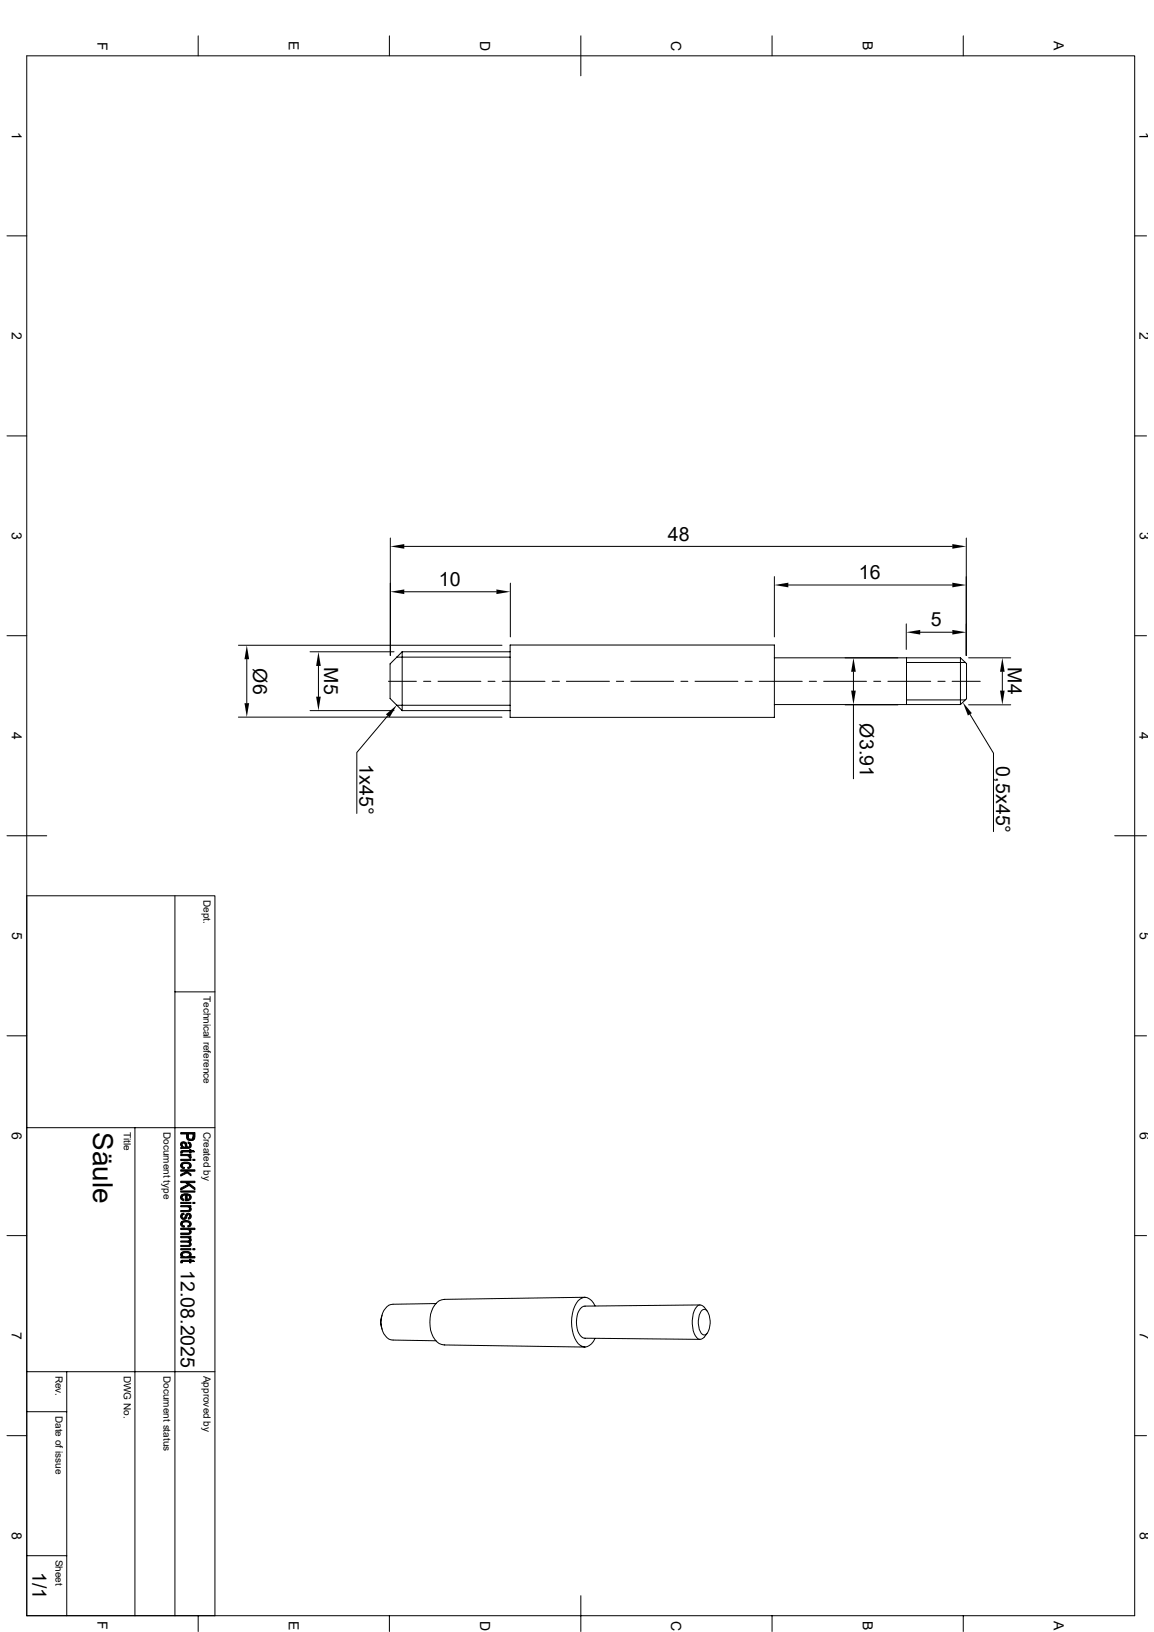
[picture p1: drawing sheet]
<svg xmlns="http://www.w3.org/2000/svg" width="210mm" height="297mm" viewBox="0 0 210 297" stroke-linecap="round" stroke-linejoin="round" font-family="sans-serif">
<g fill="none" stroke="#000" stroke-width=".18">
<path d="M4.9 10.2h201.6v283.8h-201.6zM36.1 6.5v3.7M70.9 6.5v3.7M105.7 6.5v7.3M140.5 6.5v3.7M175.3 6.5v3.7M1.3 42.9h3.6M206.5 42.9h2.2M1.3 79.3h3.6M206.5 79.3h2.2M71 97.9v21.4M73.6 99.4h99.7"/>
<path d="M175.9 97.9v21.4M1.3 115.7h3.6M43.4 117.4h48M44.9 120v8M56.4 118.6h15.3M72.2 119.6h20.6M73.2 118.6l-2.2 2.2v6.3l2.2 2.2M73.2 118.6v10.7M73.2 118.6h19.6M73.6 107.7h16.7M92.8 117.4h48.1v13.2h-48.1zM92.9 106.1v9.8"/>
<path d="M140.9 104.9v11M140.9 119.7h33.9l1.1 1.1v6.4l-1.1 1M143.5 106.5h29.8M153.8 119.7h9.6M164.9 113.5v4.7M165 119.7v8.5M167.5 115.1h5.8M174.8 119.7v8.5M176.3 119.7h7.6M206.5 115.7h2.2M43.4 130.5h48M56.4 129.3h15.3"/>
<path d="M58 121.2v5.6M70.6 130.3l-5.7 6.6v11.1M70.7 124h5.1M72.2 128.4h20.6M73.2 129.3h19.6M77.1 124h1.3M79.7 124h7.8M88.8 124h1.3M91.4 124h7.8M100.5 124h1.3M103.1 124h7.8M112.2 124h1.3"/>
<path d="M114.8 124h7.8M123.9 124h1.3M126.5 124h7.8M135.6 124h1.3M138.2 124h7.8M140.9 128.2h33.9M147.3 124h1.3M149.9 124h7.8M153.8 128.3h9.6M155.3 122.3v3.4M155.3 128.3v13.4M159 124h1.3"/>
<path d="M161.6 124h7.8M165 120.6h10.6M165 127.4h10.6M170.7 124h1.3M173.3 124h5.1M176.3 128.3h7.6M176.5 130l4.3 7.1v14.2M182.4 122.3v3.4M1.3 152.1h7.2M202.9 152.1h5.8M4.9 163h34.2v131M31.8 163v131"/>
<path d="M1.3 188.5h3.6M31.8 180.5h7.3M206.5 188.5h2.2M4.9 205.2h34.2M24.6 205.2v88.8M1.3 224.9h3.6M69.6 239.3l-.3 1.3 .3 1.3M79.3 237.2l-7.8 .2a2.35 2.35 0 0 0-2 2.1 4 4 0 0 0 1.3 4.2l.7 .2 7.8 .1M106.5 236.1l-25.6 .4a2.96 2.96 0 0 0-2.5 2.7 5.2 5.2 0 0 0 1.5 5.3l1 .3 25.6 .4M108.3 237.7a2.03 2.03 0 0 0-2.3-1.5 3.5 3.5 0 0 0-1.8 2.9 6.9 6.9 0 0 0 1 5.5 1.62 1.62 0 0 0 2.8-.5l.3-.5M127.4 237.5l-20.9 .2a2.11 2.11 0 0 0-1.6 2.3 3.3 3.3 0 0 0 1.3 3.5l21.2 .3M127.8 238.4a.69 .69 0 0 1 1.1 .6 3.8 3.8 0 0 1-.4 3.8 .7 .7 0 0 1-1.1-.5 3.8 3.8 0 0 1 .4-3.9z"/>
<path d="M128.7 238.6a1.64 1.64 0 0 0-1.4-1.1 2.34 2.34 0 0 0-1.2 2.2 4.3 4.3 0 0 0 .9 4 .95 .95 0 0 0 1.2-.4l.5-.6M206.5 224.9h2.2M4.9 256.9h7.2M4.9 249.6h34.2M12.1 249.6v44.4M1.3 261.3h3.6M206.5 261.3h2.2M4.9 283.1h7.2M36.1 294v2.9M70.9 294v2.9M105.7 290.4v6.5M140.5 294v2.9"/>
<path d="M175.3 294v2.9"/>
</g>
<g fill="#000" stroke="#000" stroke-width=".18">
<path d="M32.9 216.7h2.6v.3h-2.6z" fill-rule="evenodd"/>
<path d="M33.1 208.3v.5z" fill-rule="evenodd"/>
<path d="M33 209.5l.2-.1v.4l-.3 .1z" fill-rule="evenodd"/>
<path d="M33 217.5l.1-.1v.7l.4 .2-.1 .2a.6 .6 0 0 1-.5-.3 .6 .6 0 0 1 .1-.7z" fill-rule="evenodd"/>
<path d="M33.1 211.7v.4l.2 .3 .3 .1-.1 .2a.55 .55 0 0 1-.6-.3 .55 .55 0 0 1 .2-.7z" fill-rule="evenodd"/>
<path d="M32.9 208a.71 .71 0 0 1 1 0l-.1 .7a.45 .45 0 0 0-.1-.5 .45 .45 0 0 0-.5-.1l-.1 .6-.2-.2z" fill-rule="evenodd"/>
<path d="M32.9 216.2l1.3-.6 .2 .1-1.5 .9z" fill-rule="evenodd"/>
<path d="M34.5 219.6v.4z" fill-rule="evenodd"/>
<path d="M34.2 207.8l.3 .1v.5v-.2l-.3-.1z" fill-rule="evenodd"/>
<path d="M34.2 212.4l.3-.1v-.2v.5l-.3 .1z" fill-rule="evenodd"/>
<path d="M33.1 217.4l.4-.1 1 .1v.5l-.1-.3-.4-.1v1h-.3v-1l-.4 .1-.2 .3z" fill-rule="evenodd"/>
<path d="M32.9 211h1.9v.2h-1.9z" fill-rule="evenodd"/>
<path d="M32.9 213.7l1.1-.6 .8 .6v.3l-.7-.6-1.2 .6z" fill-rule="evenodd"/>
<path d="M32.9 218.8h1.9v.2h-1.9z" fill-rule="evenodd"/>
<path d="M32.9 210.1h1.9v.2h-.3v.3l-.1-.2-.4-.1h-1.1z" fill-rule="evenodd"/>
<path d="M32.9 219.4h1.9v.2h-.3v.2l-.4-.2h-1.2z" fill-rule="evenodd"/>
<path d="M33.1 208.5l.3 .2h.4l.1-.7 .1 .2a.37 .37 0 0 0 0 .4 .37 .37 0 0 0 .5 .1v-.8a.58 .58 0 0 1 .3 .8 .58 .58 0 0 1-.7 .3h-1.2v-.2h.2z" fill-rule="evenodd"/>
<path d="M34.5 210.3l.3 .2-.1 .3-.3-.1z" fill-rule="evenodd"/>
<path d="M33.1 211.7l.6-.2a.8 .8 0 0 1 1.1 .7l-.3 .4v-.5a.96 .96 0 0 0-1.3-.2l-.1 .2z" fill-rule="evenodd"/>
<path d="M34 217.5v.8h.2l.3-.3v-.6a.63 .63 0 0 1 .2 .8 .63 .63 0 0 1-.7 .3z" fill-rule="evenodd"/>
<path d="M34.2 206.4v.5a.45 .45 0 0 0 .5 .4 .45 .45 0 0 0 .4-.4l.1 .6h-1z" fill-rule="evenodd"/>
<path d="M33.2 209.4h1.3v-.2h.3v.2h.4l.2 .2h-.6v.2h-.3v-.2h-1.2l-.1 .2z" fill-rule="evenodd"/>
<path d="M32.9 206.1h2.6l-.1 1.2-.2 .2-.1-1.1h-.9v1l-.2-.3v-.7h-1.1z" fill-rule="evenodd"/>
<path d="M35.1 211h.4v.2h-.4z" fill-rule="evenodd"/>
<path d="M32.9 212.9h2.6v.2h-1.5l-.1 .2-.2-.2h-.8z" fill-rule="evenodd"/>
<path d="M33.8 215.2h.4l1.3 1v.3z" fill-rule="evenodd"/>
<path d="M32.9 215h2.6v.2h-2.6z" fill-rule="evenodd"/>
<path d="M35.1 218.8h.4v.2h-.4z" fill-rule="evenodd"/>
<path d="M33 228l.1-.1v.8a.43 .43 0 0 1-.1-.7z" fill-rule="evenodd"/>
<path d="M33 229.4h.2v.4h-.3z" fill-rule="evenodd"/>
<path d="M33.1 220.9l.3-.1 .1 .2-.3 .1-.1 .3z" fill-rule="evenodd"/>
<path d="M33.1 222.3v.6l.5 .2-.1 .3a.58 .58 0 0 1-.6-.4 .58 .58 0 0 1 .2-.7z" fill-rule="evenodd"/>
<path d="M34.5 225.2v.4z" fill-rule="evenodd"/>
<path d="M33 221l.1-.1v.5a.3 .3 0 0 0 .3 .3 .3 .3 0 0 0 .3-.4 .55 .55 0 0 1 .8-.4v.5a.28 .28 0 0 0-.3-.3 .28 .28 0 0 0-.2 .3 .57 .57 0 0 1-.8 .5 .57 .57 0 0 1-.2-.9z" fill-rule="evenodd"/>
<path d="M34.2 223.1l.2-.1 .1-.2v.5h-.3z" fill-rule="evenodd"/>
<path d="M32.9 225.8h1.6v.6l-.1-.3h-.3h-1.2z" fill-rule="evenodd"/>
<path d="M32.9 227.2h1.9v.3h-1.9z" fill-rule="evenodd"/>
<path d="M32.9 225h1.9v.2h-.3v.2l-.3-.1h-1.3z" fill-rule="evenodd"/>
<path d="M32.9 220.3h1.4l.2-.3v-.4a.51 .51 0 0 1 .2 .7 .51 .51 0 0 1-.7 .2h-1.1z" fill-rule="evenodd"/>
<path d="M34.5 220.9a.52 .52 0 0 1 .3 .6 .52 .52 0 0 1-.5 .4l-.1-.2 .3-.3z" fill-rule="evenodd"/>
<path d="M33.1 222.3l.5-.1a.85 .85 0 0 1 1.2 .7l-.3 .3v-.4a.87 .87 0 0 0-1.4 0z" fill-rule="evenodd"/>
<path d="M32.9 224.4h1.5l.1-.6a.5 .5 0 0 1 .2 .6 .5 .5 0 0 1-.6 .3h-1.2z" fill-rule="evenodd"/>
<path d="M32.9 226.7l1.5-.1 .1-.5a.45 .45 0 0 1 .2 .5 .45 .45 0 0 1-.5 .3h-1.3z" fill-rule="evenodd"/>
<path d="M34.5 225.3a.39 .39 0 0 1 .3 .4 .39 .39 0 0 1-.3 .3z" fill-rule="evenodd"/>
<path d="M33.1 227.9l.5-.1a.86 .86 0 0 1 1.2 .6l-.3 .3v-.4a.87 .87 0 0 0-1.4 0z" fill-rule="evenodd"/>
<path d="M33.2 229.4h1.3v-.2h.3v.2h.4l.2 .2h-.6v.2h-.3v-.2h-1.2l-.1 .1z" fill-rule="evenodd"/>
<path d="M32.9 223.5h2.6v.3h-1v.4l-.3-.4h-1.3z" fill-rule="evenodd"/>
<path d="M33.1 228.4a.89 .89 0 0 0 1.4-.1v.4h1v.2h-2.6v-.2h.2z" fill-rule="evenodd"/>
<path d="M35.1 227.2h.4v.3h-.4z" fill-rule="evenodd"/>
</g>
<g fill="#000">
<path d="M71 99.4l2.6-.4v.9zM173.3 99l2.6 .4-2.6 .5zM44.9 117.4l.4 2.6h-.8zM71 107.7l2.6-.4v.8zM90.3 107.3l2.6 .4-2.6 .4zM140.9 106.5l2.6-.5v.9zM164.9 115.1l2.6-.5v.9zM173.3 114.6l2.6 .5-2.6 .4zM173.3 106l2.6 .5-2.6 .4zM44.5 128h.8l-.4 2.5zM58 118.6l.4 2.6h-.9zM57.5 126.8h.9l-.4 2.5z"/>
<path d="M70.2 130l2-1.7-1.3 2.3zM155.3 119.7l.4 2.6h-.8zM154.9 125.7h.8l-.4 2.6zM175.2 127.8l1.7 2-.8 .4zM182 125.7h.8l-.4 2.6zM182.4 119.7l.4 2.6h-.8z"/>
</g>
<text font-size="5.1" x="16.9" y="206" transform="rotate(90 16.9 206)">Säule</text>
<g font-size="3.6">
<text x="121.5" y="98.4">48</text>
<text x="79.9" y="106.6">10</text>
<text x="156.3" y="105.4">16</text>
<text x="169.4" y="114">5</text>
<text x="46.1" y="121.6" transform="rotate(90 46.1 121.6)">Ø6</text>
<text x="59" y="121.5" transform="rotate(90 59 121.5)">M5</text>
<text x="183.4" y="121.5" transform="rotate(90 183.4 121.5)">M4</text>
<text x="156.5" y="131.7" transform="rotate(90 156.5 131.7)">Ø3.91</text>
<text x="65.4" y="139.1" transform="rotate(90 65.4 139.1)">1x45°</text>
<text x="181.3" y="139.5" transform="rotate(90 181.3 139.5)">0,5x45°</text>
<text x="32.9" y="231.1" transform="rotate(90 32.9 231.1)">12.08.2025</text>
<text x="5.9" y="286.1" transform="rotate(90 5.9 286.1)">1/1</text>
</g>
<g font-size="2.5">
<text x="17.7" y="7.6" transform="rotate(90 17.7 7.6)">F</text>
<text x="52.6" y="7.5" transform="rotate(90 52.6 7.5)">E</text>
<text x="87.4" y="7.5" transform="rotate(90 87.4 7.5)">D</text>
<text x="122.2" y="7.5" transform="rotate(90 122.2 7.5)">C</text>
<text x="157" y="7.5" transform="rotate(90 157 7.5)">B</text>
<text x="191.8" y="7.5" transform="rotate(90 191.8 7.5)">A</text>
<text x="2.2" y="24" transform="rotate(90 2.2 24)">1</text>
<text x="207.4" y="24" transform="rotate(90 207.4 24)">1</text>
<text x="2.2" y="60.4" transform="rotate(90 2.2 60.4)">2</text>
<text x="207.4" y="60.4" transform="rotate(90 207.4 60.4)">2</text>
<text x="2.2" y="96.8" transform="rotate(90 2.2 96.8)">3</text>
<text x="207.4" y="96.8" transform="rotate(90 207.4 96.8)">3</text>
<text x="2.2" y="133.2" transform="rotate(90 2.2 133.2)">4</text>
<text x="207.4" y="133.2" transform="rotate(90 207.4 133.2)">4</text>
<text x="2.2" y="169.6" transform="rotate(90 2.2 169.6)">5</text>
<text x="207.4" y="169.6" transform="rotate(90 207.4 169.6)">5</text>
<text x="2.2" y="206" transform="rotate(90 2.2 206)">6</text>
<text x="207.4" y="206" transform="rotate(90 207.4 206)">6</text>
<text x="2.2" y="242.4" transform="rotate(90 2.2 242.4)">7</text>
<text x="207.4" y="242.4" transform="rotate(90 207.4 242.4)">7</text>
<text x="2.2" y="278.8" transform="rotate(90 2.2 278.8)">8</text>
<text x="207.4" y="278.8" transform="rotate(90 207.4 278.8)">8</text>
<text x="17.7" y="295.1" transform="rotate(90 17.7 295.1)">F</text>
<text x="52.6" y="295" transform="rotate(90 52.6 295)">E</text>
<text x="87.4" y="294.9" transform="rotate(90 87.4 294.9)">D</text>
<text x="122.2" y="294.9" transform="rotate(90 122.2 294.9)">C</text>
<text x="157" y="295" transform="rotate(90 157 295)">B</text>
<text x="191.8" y="295" transform="rotate(90 191.8 295)">A</text>
</g>
<g font-size="1.8">
<text x="37" y="163.7" transform="rotate(90 37 163.7)">Dept.</text>
<text x="37" y="181.2" transform="rotate(90 37 181.2)">Technical reference</text>
<text x="22.5" y="206" transform="rotate(90 22.5 206)">Title</text>
<text x="29.8" y="206" transform="rotate(90 29.8 206)">Document type</text>
<text x="37" y="206" transform="rotate(90 37 206)">Created by</text>
<text x="10.1" y="250.4" transform="rotate(90 10.1 250.4)">Rev.</text>
<text x="22.5" y="250.4" transform="rotate(90 22.5 250.4)">DWG No.</text>
<text x="29.8" y="250.4" transform="rotate(90 29.8 250.4)">Document status</text>
<text x="37" y="250.4" transform="rotate(90 37 250.4)">Approved by</text>
<text x="10.1" y="257.6" transform="rotate(90 10.1 257.6)">Date of issue</text>
<text x="10.1" y="283.9" transform="rotate(90 10.1 283.9)">Sheet</text>
</g>
</svg>
